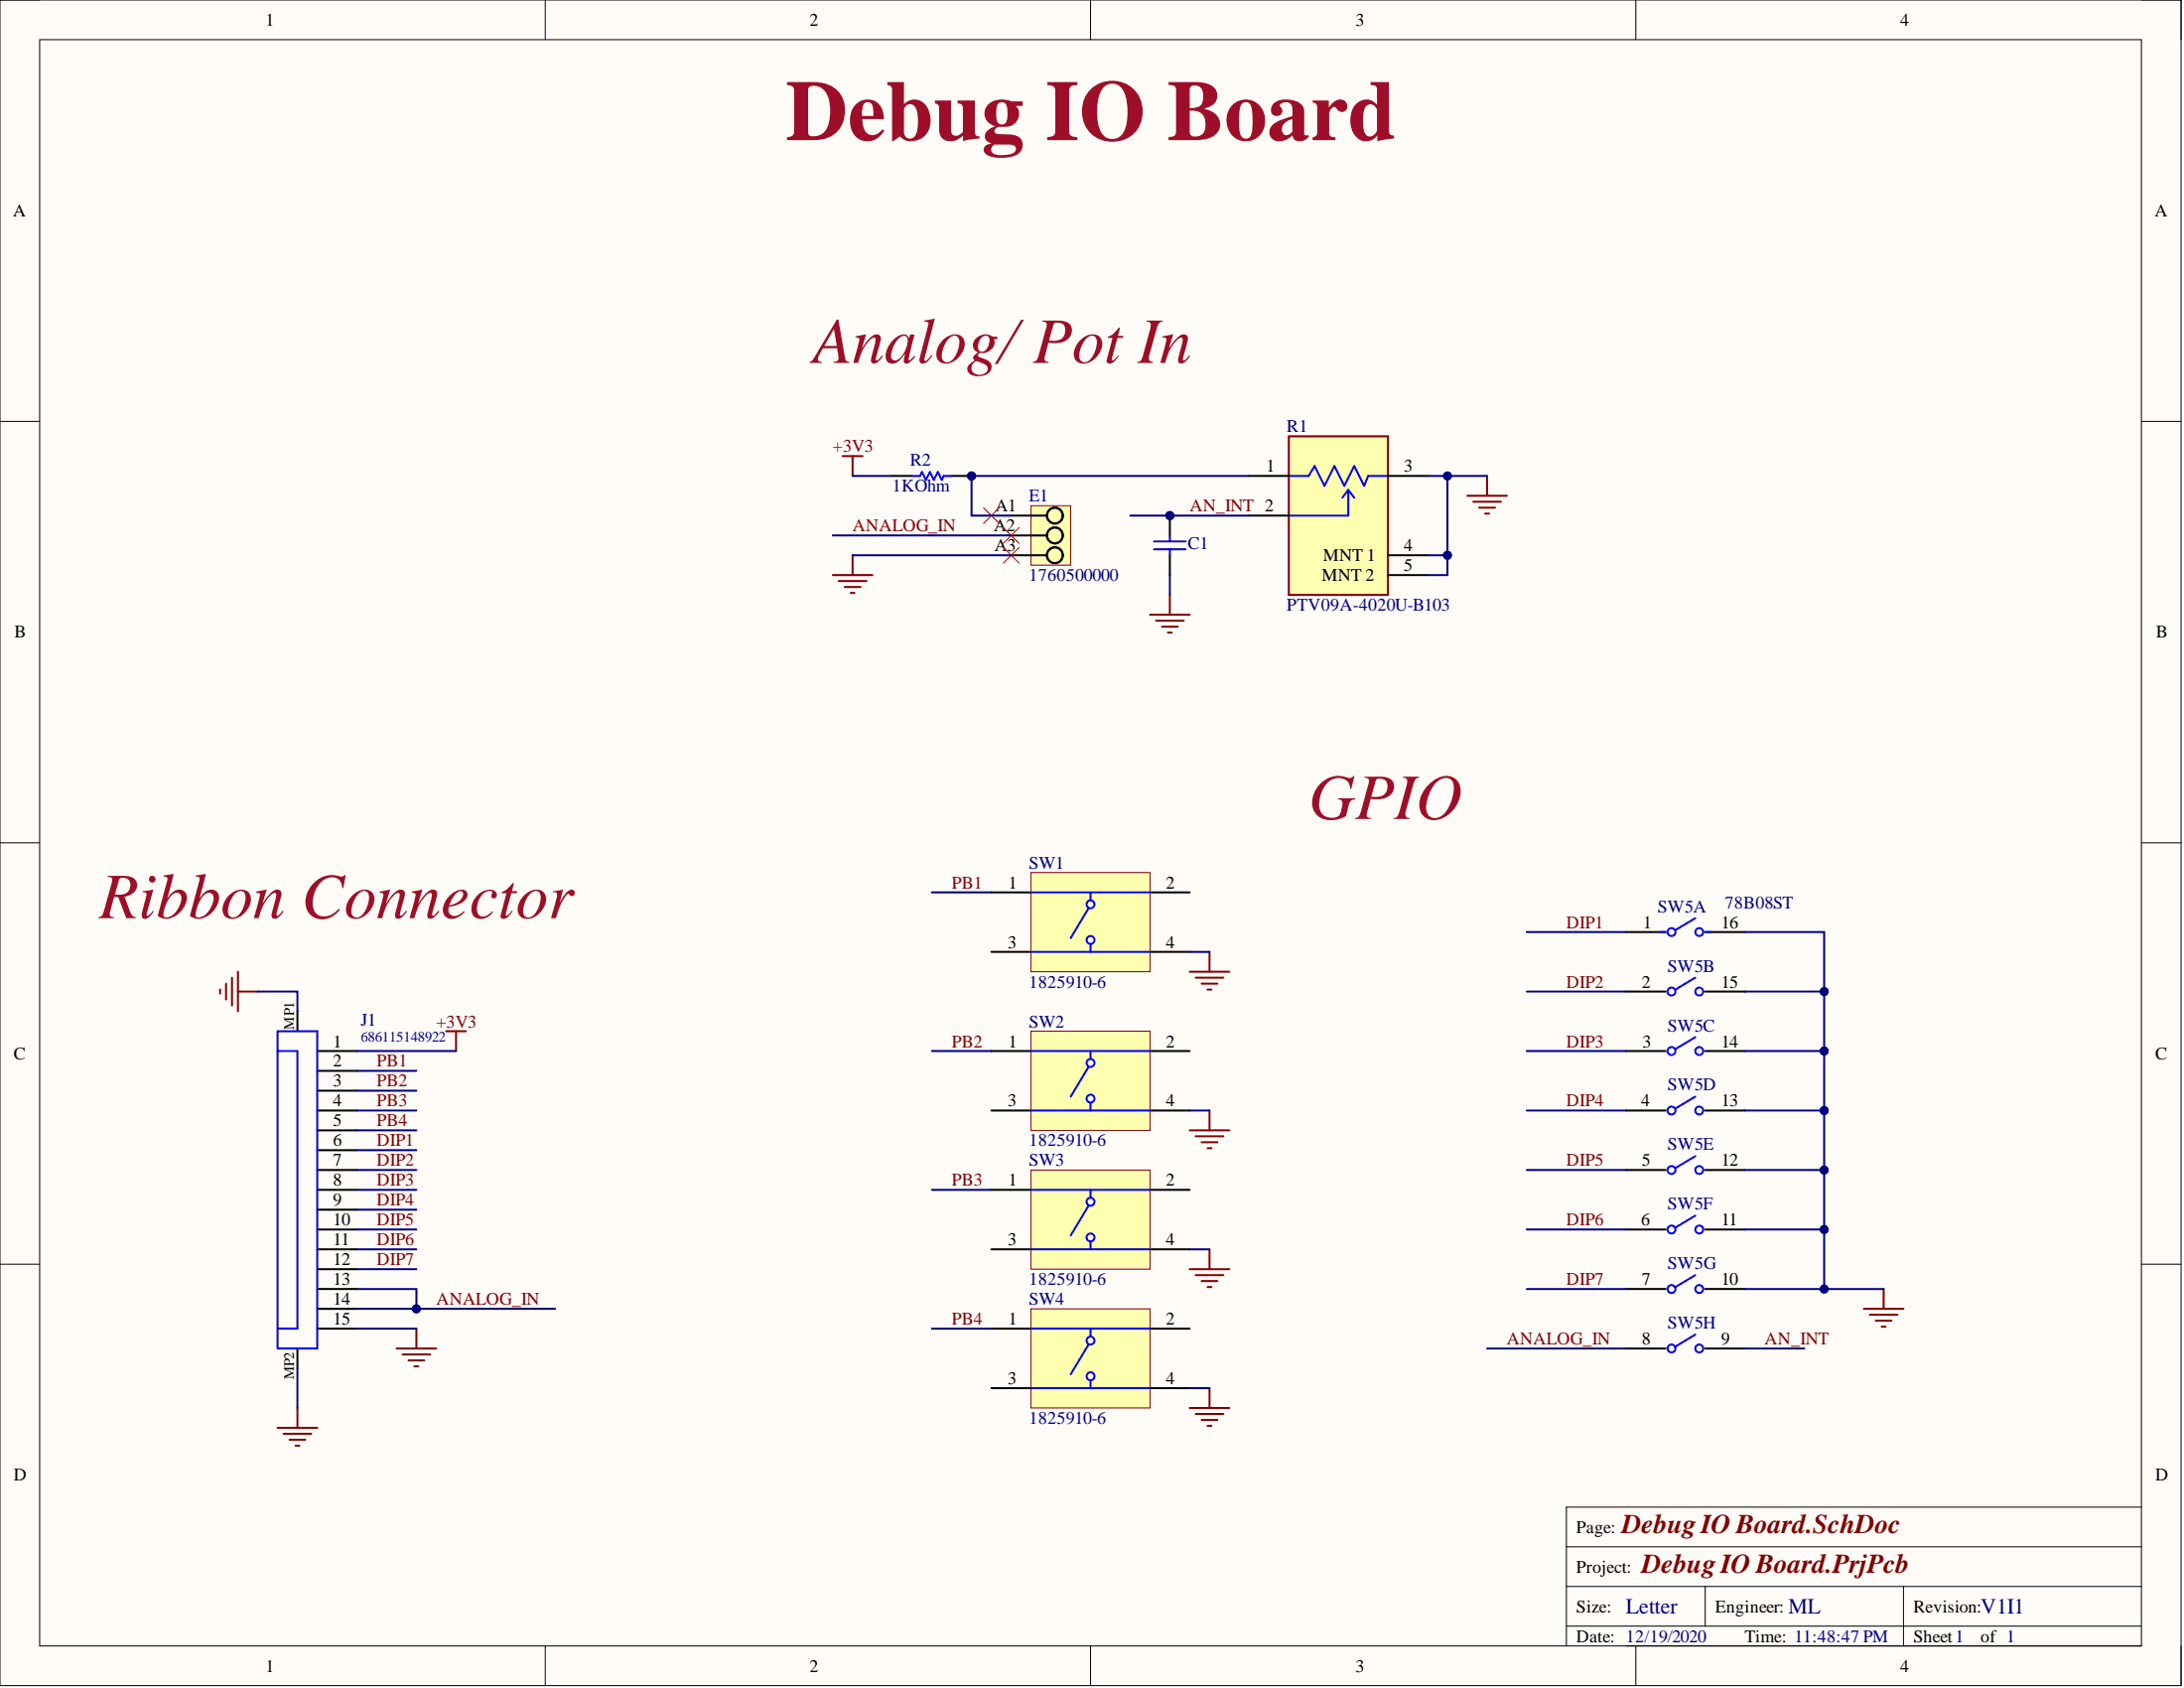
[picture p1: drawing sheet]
# Altium project Debug IO Board.PrjPcb
VersionRevision: V1I1
1 sheet, 10 parts. Net scope: global (net labels, ports and power ports of the same name join across sheets).
Board file: Debug IO Board.PcbDoc

## Sheet Debug IO Board.SchDoc
size Letter; Revision: V1I1; SheetNumber: 1; SheetTotal: 1

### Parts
C1  C0805C105K4PACTU  [CAPC2013X145X50LL20T25]  (value not drawn)
E1  1760500000  [PM_5_08_90_03]
J1  686115148922  [686115148922]
R1  PTV09A-4020U-B103  [FP-PTV09A-4-MFG]
R2  Resistance: 1KOhm  [RESC2013X60X35ML10T20]  (hidden comment: RC0805FR-071KL)
SW1  1825910-6  [TECO-1825910-6_V]
SW2  1825910-6  [TECO-1825910-6_V]
SW3  1825910-6  [TECO-1825910-6_V]
SW4  1825910-6  [TECO-1825910-6_V]
SW5  78B08ST  [FP-78B08ST-MFG]  (parts A,B,C,D,E,F,G,H of 8)

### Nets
+3V3: J1.1 R2.1
GND: C1.1 E1.A3 J1.15 J1.MP1 J1.MP2 R1.3 R1.4(MNT_1) R1.5(MNT_2) SW1.4 SW2.4 SW3.4 SW4.4 SW5.10 SW5.11 SW5.12 SW5.13 SW5.14 SW5.15 SW5.16
AN_INT: C1.2 R1.2 SW5.9
ANALOG_IN: E1.A2 J1.13 J1.14 SW5.8
DIP1: J1.6 SW5.1
DIP2: J1.7 SW5.2
DIP3: J1.8 SW5.3
DIP4: J1.9 SW5.4
DIP5: J1.10 SW5.5
DIP6: J1.11 SW5.6
DIP7: J1.12 SW5.7
PB1: J1.2 SW1.1
PB2: J1.3 SW2.1
PB3: J1.4 SW3.1
PB4: J1.5 SW4.1
NetE1_A1: E1.A1 R1.1 R2.2

Not connected (* = marked no-connect by the designer): SW1 2 3; SW2 2 3; SW3 2 3; SW4 2 3

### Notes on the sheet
- Debug IO Board
- Analog/ Pot In
- GPIO
- Ribbon Connector
